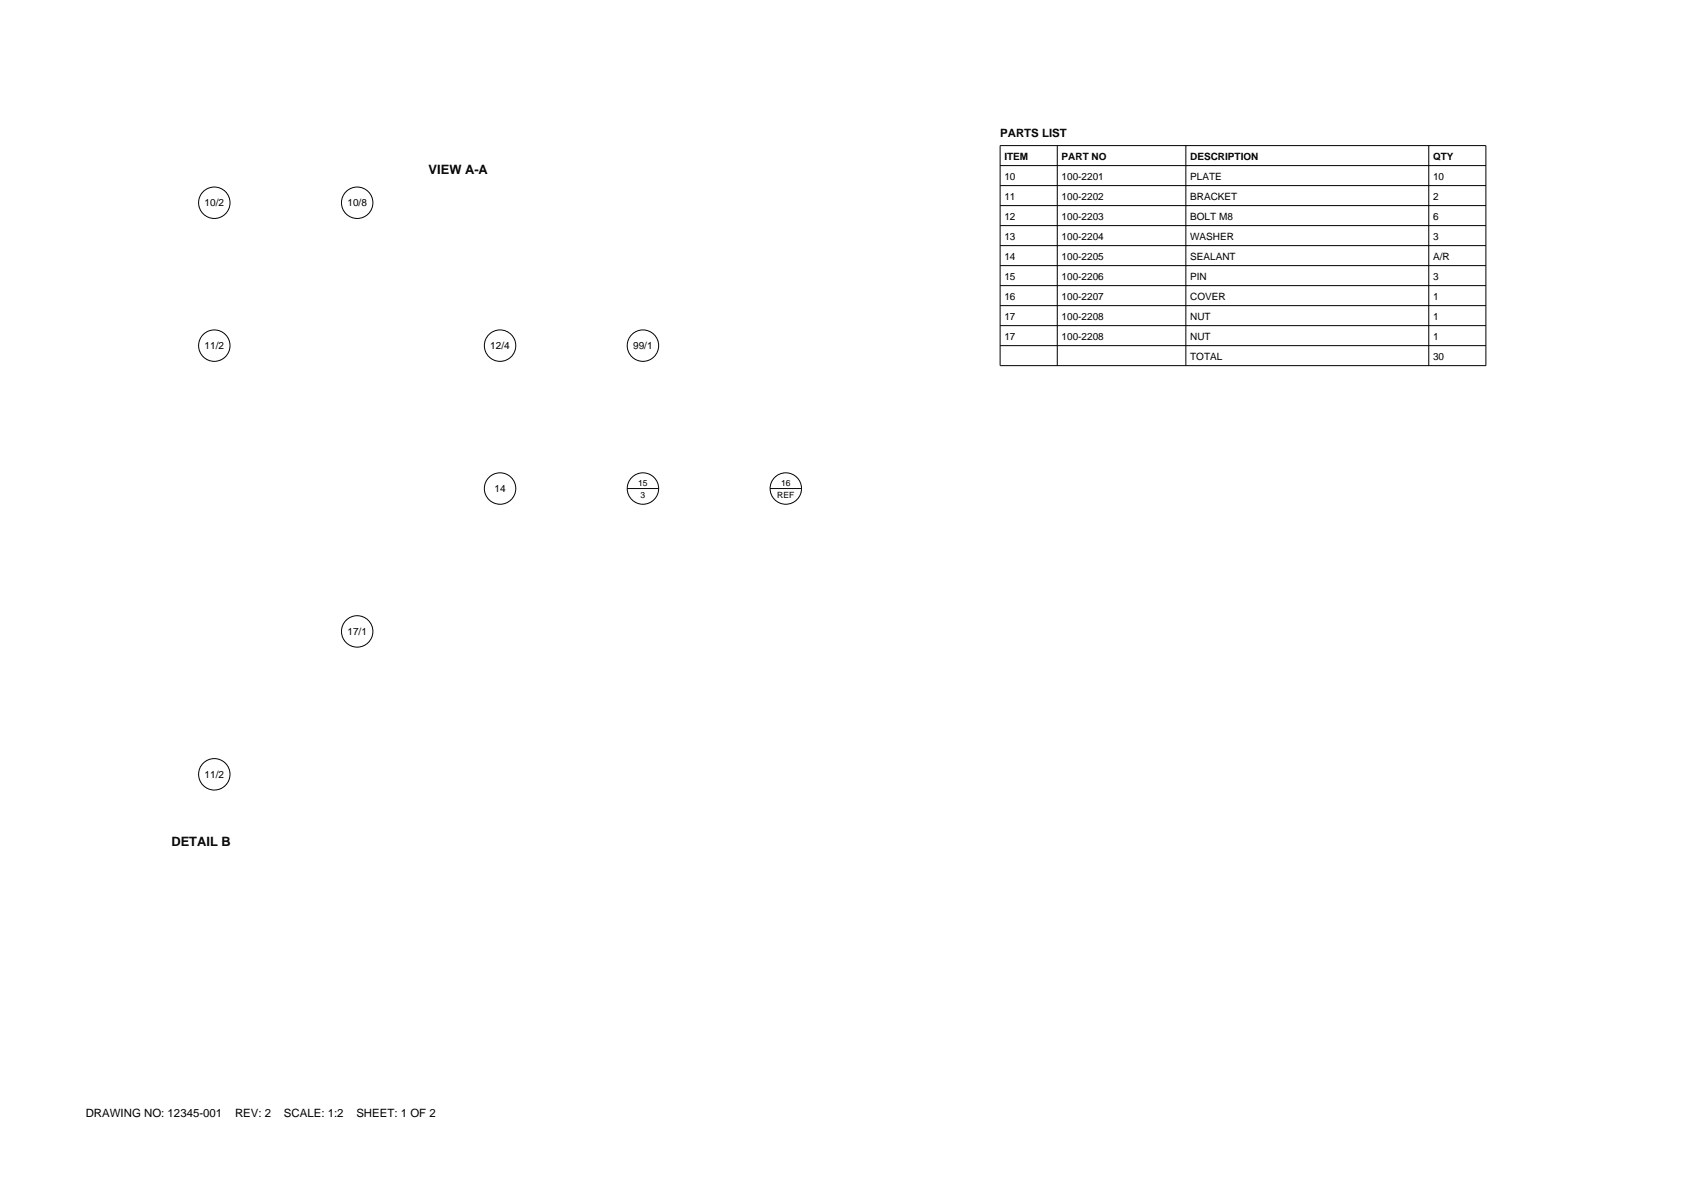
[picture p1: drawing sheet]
<svg xmlns="http://www.w3.org/2000/svg" width="420mm" height="297mm" viewBox="0 0 420 297" stroke-linecap="round" stroke-linejoin="round" font-family="sans-serif">
<g fill="none" stroke="#000" stroke-width=".25">
<path d="M246.9 35.9h120v54.4h-120zM261.1 35.9v54.4M292.8 35.9v54.4M352.8 35.9v54.4M246.9 40.9h120M246.9 45.8h120M246.9 50.8h120M246.9 55.7h120M246.9 60.6h120M246.9 65.6h120M246.9 70.5h120M246.9 75.5h120"/>
<path d="M246.9 80.4h120M246.9 85.3h120M154.9 120.6h7.7M190.1 120.6h7.8"/>
<circle cx="52.9" cy="50.1" r="3.9"/>
<circle cx="88.2" cy="50.1" r="3.9"/>
<circle cx="52.9" cy="85.3" r="3.9"/>
<circle cx="123.5" cy="85.3" r="3.9"/>
<circle cx="158.7" cy="85.3" r="3.9"/>
<circle cx="123.5" cy="120.6" r="3.9"/>
<circle cx="158.7" cy="120.6" r="3.9"/>
<circle cx="194" cy="120.6" r="3.9"/>
<circle cx="88.2" cy="155.9" r="3.9"/>
<circle cx="52.9" cy="191.2" r="3.9"/>
</g>
<g font-size="3.2">
<text x="105.8" y="43">VIEW A-A</text>
<text x="42.3" y="208.8">DETAIL B</text>
</g>
<g font-size="2.8">
<text x="246.9" y="33.8">PARTS LIST</text>
<text x="21.2" y="275.8">DRAWING NO: 12345-001</text>
<text x="58" y="275.8">REV: 2</text>
<text x="70.1" y="275.8">SCALE: 1:2</text>
<text x="88" y="275.8">SHEET: 1 OF 2</text>
</g>
<g font-size="2.5">
<text x="248" y="39.5">ITEM</text>
<text x="262.1" y="39.5">PART NO</text>
<text x="293.9" y="39.5">DESCRIPTION</text>
<text x="353.8" y="39.5">QTY</text>
<text x="248" y="44.4">10</text>
<text x="262.1" y="44.4">100-2201</text>
<text x="293.9" y="44.4">PLATE</text>
<text x="353.8" y="44.4">10</text>
<text x="50.5" y="50.9">10/2</text>
<text x="85.8" y="50.9">10/8</text>
<text x="248" y="49.4">11</text>
<text x="262.1" y="49.4">100-2202</text>
<text x="293.9" y="49.4">BRACKET</text>
<text x="353.8" y="49.4">2</text>
<text x="248" y="54.3">12</text>
<text x="248" y="59.2">13</text>
<text x="262.1" y="54.3">100-2203</text>
<text x="262.1" y="59.2">100-2204</text>
<text x="293.9" y="54.3">BOLT M8</text>
<text x="293.9" y="59.2">WASHER</text>
<text x="353.8" y="54.3">6</text>
<text x="353.8" y="59.2">3</text>
<text x="248" y="64.2">14</text>
<text x="262.1" y="64.2">100-2205</text>
<text x="293.9" y="64.2">SEALANT</text>
<text x="353.8" y="64.2">A/R</text>
<text x="248" y="69.1">15</text>
<text x="262.1" y="69.1">100-2206</text>
<text x="293.9" y="69.1">PIN</text>
<text x="353.8" y="69.1">3</text>
<text x="248" y="74">16</text>
<text x="262.1" y="74">100-2207</text>
<text x="293.9" y="74">COVER</text>
<text x="353.8" y="74">1</text>
<text x="248" y="79">17</text>
<text x="248" y="83.9">17</text>
<text x="262.1" y="79">100-2208</text>
<text x="262.1" y="83.9">100-2208</text>
<text x="293.9" y="79">NUT</text>
<text x="293.9" y="83.9">NUT</text>
<text x="353.8" y="79">1</text>
<text x="353.8" y="83.9">1</text>
<text x="50.5" y="86.2">11/2</text>
<text x="121.1" y="86.2">12/4</text>
<text x="156.3" y="86.2">99/1</text>
<text x="293.9" y="88.9">TOTAL</text>
<text x="353.8" y="88.9">30</text>
<text x="122.1" y="121.5">14</text>
<text x="85.8" y="156.8">17/1</text>
<text x="50.5" y="192">11/2</text>
</g>
<g font-size="2.1">
<text x="157.6" y="119.9">15</text>
<text x="192.9" y="119.9">16</text>
<text x="158.2" y="122.9">3</text>
<text x="191.9" y="122.9">REF</text>
</g>
</svg>
